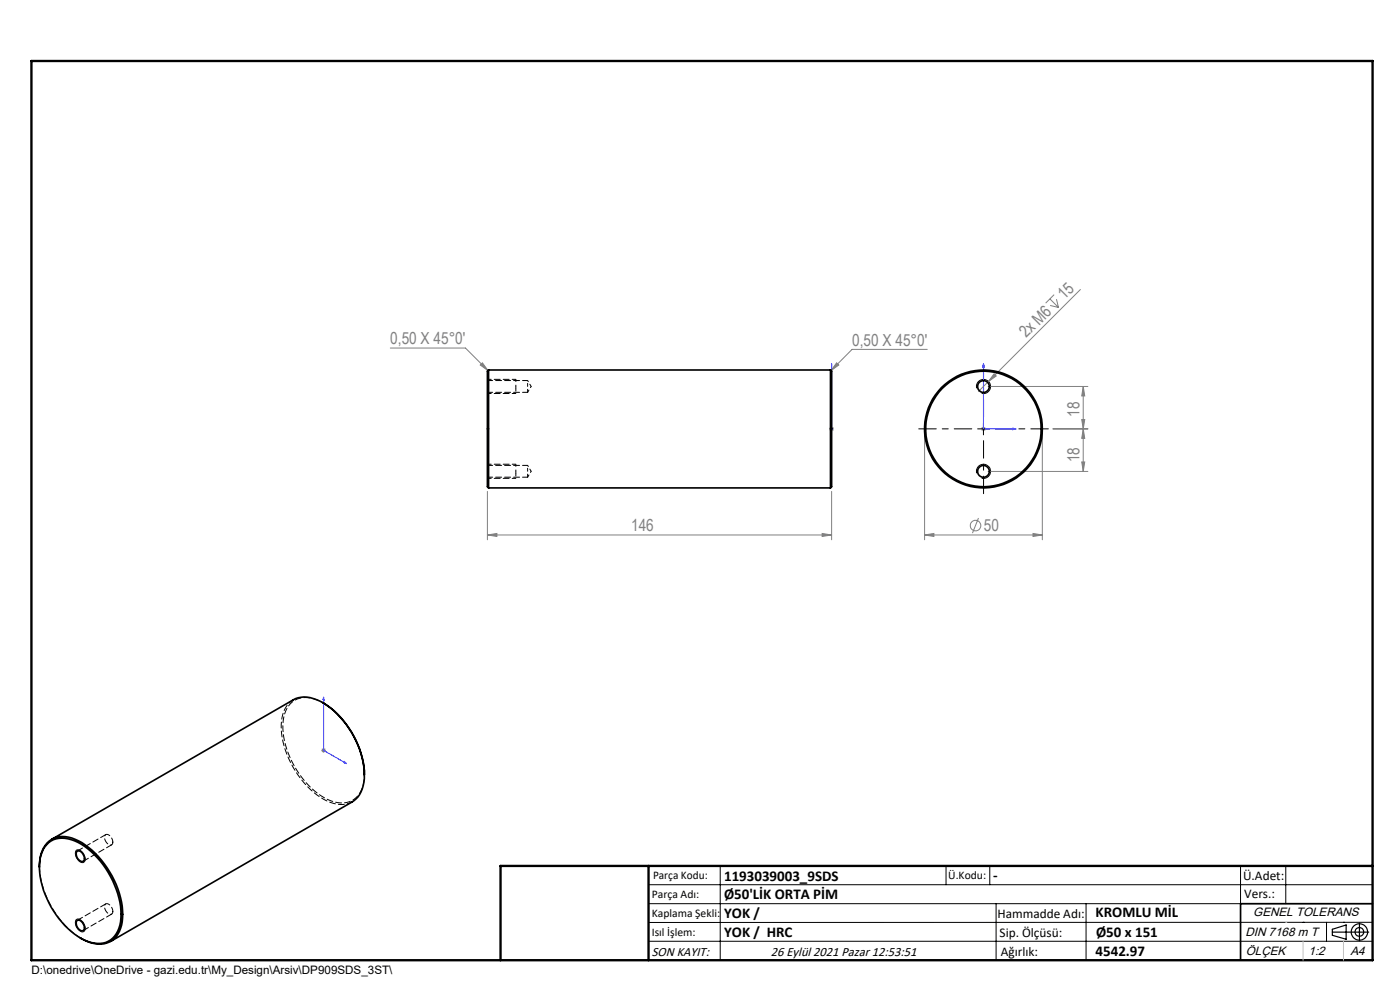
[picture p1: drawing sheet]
<svg xmlns="http://www.w3.org/2000/svg" width="297mm" height="210mm" viewBox="0 0 297 210" stroke-linecap="round" stroke-linejoin="round" font-family="sans-serif">
<g fill="none" stroke="#808080" stroke-width=".21">
<path d="M82.8 73.8h15.9l4.8 4.8M101.9 77.4l.4-.4 1.2 1.6zM177.5 77l.4 .4-1.6 1.2zM196.7 74.1h-15.9l-4.5 4.5M210.9 79.3l.4 .5-1.6 1.1zM222.7 63.4l1.8 1.8M222.8 64.8l1.7 .4M223.6 62.5l-1.8 1.8M224.1 63.5l.4 1.7M229.2 61.4l-21.6 21.6M175.9 91h1M176.1 90.6l.7 .7"/>
<path d="M176.4 90.5v1M176.8 90.6l-.7 .7M196.1 92v22.5M208.1 91h1M208.3 90.6l.7 .7M208.6 90.5v1M209 90.6l-.7 .7M209.6 82h21.2M221.1 92v22.5M223.4 91h7.4M229.5 89h.6l-.3 2zM229.5 98h.6l-.3 2z"/>
<path d="M229.8 82v18M229.8 82l.3 2h-.6zM229.8 91l.3 2h-.6zM103.4 113.5l2-.3v.6zM103.4 113.5h73M103.4 104.2v10.3M174.4 113.2l2 .3-2 .3zM176.4 104.2v10.3M196.1 113.5l2-.3v.6zM196.1 113.5h25M207.6 109.9l-1.3 3.2M209.6 100h21.2"/>
<path d="M219.1 113.2l2 .3-2 .3zM68.2 159.2h.9M68.3 158.8l.7 .7M68.7 158.7v1M69 158.8l-.7 .7"/>
<circle cx="207" cy="111.5" r="1.12"/>
</g>
<g fill="none" stroke="#000" stroke-width=".21">
<path d="M207.2 82.4a1.49 1.49 0 0 1 1.3-1.9 1.49 1.49 0 0 1 1.6 1.6 1.49 1.49 0 0 1-1.9 1.3M207.4 91h2.5M208.6 89.7v2.5M207.2 100.4a1.5 1.5 0 0 1 1.3-1.9 1.5 1.5 0 0 1 1.6 1.6 1.5 1.5 0 0 1-1.9 1.4M16.2 195a1.61 1.61 0 0 1 1.9 1.6 .77 .77 0 0 1-.4 1.1 .77 .77 0 0 1-1-.5 1.74 1.74 0 0 1-.5-2.2zM16.2 180.3a1.78 1.78 0 0 1 1.9 2.2 .74 .74 0 0 1-.7 .5 .74 .74 0 0 1-.7-.4 1.79 1.79 0 0 1-.5-2.3zM137.6 187.7h153.6M137.6 191.7h153.6M137.6 199.7h153.6M152.8 183.7v20M200.7 183.7v4M210 183.7v4"/>
<path d="M211.3 191.7v12M230.4 191.7v12M263.2 183.7v20M272.8 183.7v8M276.4 195.6h.1M281.4 195.6v4.1M285 195.6h.1M291.2 195.6l-153.6 .1"/>
</g>
<path d="M109.4 82.3v1.2M109.4 100.3v1.2" fill="none" stroke="#000" stroke-width=".21" stroke-dasharray="1.3 .6" stroke-dashoffset=".6" stroke-linecap="butt"/>
<path d="M109.4 98.5v1.5M109.4 80.5v1.5" fill="none" stroke="#000" stroke-width=".21" stroke-dasharray="1.3 .6" stroke-dashoffset=".8" stroke-linecap="butt"/>
<g fill="none" stroke="#000" stroke-width=".25">
<path d="M282.6 197.7h7.8M282.6 197.1l3-.9v3l-3-.8zM288.4 195.8v3.8M106.2 203.7h185"/>
<circle cx="288.4" cy="197.7" r="1.74"/>
<circle cx="288.4" cy="197.7" r=".93"/>
</g>
<path d="M176.4 77.2v.6v-.6M176.4 77.2v13.8M208.6 77.2l.2 .6h-.3zM208.6 77.2v13.8h6.9M176.4 90.8v.3zM176.4 91h.1M214.8 90.8l.7 .2-.7 .1zM68.7 147.9l.1 .6-.3-.1zM68.7 147.9v11.3l4.8 2.8M73.1 161.6l.4 .4-.4-.2z" fill="none" stroke="#00f" stroke-width=".21"/>
<path d="M206.2 91h-11.3M208.7 88.5v-11.3M208.7 93.5v11.2M211.2 91h11.2" fill="none" stroke="#000" stroke-width=".21" stroke-dasharray="15.2 1.3 1.3 1.3" stroke-dashoffset="11.5"/>
<path d="M103.4 83.5h6M109.4 98.5h-6M109.4 80.5h-6M103.4 101.5h6" fill="none" stroke="#000" stroke-width=".21" stroke-dasharray="1.3 .6" stroke-dashoffset=".5"/>
<path d="M109.4 100v.3M109.4 82v.3" fill="none" stroke="#000" stroke-width=".21" stroke-dasharray="1.3 .6"/>
<path d="M291.2 191.7h-28v12" fill="none" stroke="#000" stroke-width=".35"/>
<path d="M6.7 12.9h284.5v190.8h-284.5zM137.6 183.7v20M291.2 183.7h-185v20" fill="none" stroke="#000" stroke-width=".5"/>
<path d="M276.4 199.7v4M285 199.7v4" fill="none" stroke="#c0c0c0" stroke-width=".21"/>
<path d="M272.8 195.6h.1" fill="none" stroke="#c0c0c0" stroke-width=".25"/>
<g fill="#00f">
<path d="M214.8 90.8l.7 .2-.7 .1zM208.6 77.2l.2 .6h-.3z"/>
<path d="M73.1 161.6l.4 .4-.4-.2zM68.7 147.9l.1 .6-.3-.1z"/>
<path d="M176.4 90.8v.3zM176.4 77.2v.6z"/>
</g>
<g fill="#808080">
<path d="M210.9 79.3l.4 .5-1.6 1.1z"/>
<path d="M196.1 113.5l2-.3v.6zM219.1 113.2l2 .3-2 .3zM103.4 113.5l2-.3v.6zM174.4 113.2l2 .3-2 .3zM101.9 77.4l.4-.4 1.2 1.6zM177.5 77l.4 .4-1.6 1.2z"/>
<path d="M229.8 82l.3 2h-.6zM229.5 89h.6l-.3 2zM229.8 91l.3 2h-.6zM229.5 98h.6l-.3 2z"/>
</g>
<g fill="none" stroke="#000" stroke-width=".35">
<path d="M103.6 78.5v25M103.6 78.5l-.2 .2v24.5l.2 .3M103.6 78.5h72.6M176.2 78.5v25M176.2 78.5l.2 .2v24.5l-.2 .3M103.6 103.5h72.6M68.5 149a19 19 0 0 1 8.8 15.4M9.9 179.1a5 5 0 0 1 5.9-.7 18.2 18.2 0 0 1 9.4 12.1 9.6 9.6 0 0 1-.9 8.1 4.8 4.8 0 0 1-5.7 1.1 17.2 17.2 0 0 1-9-10 12.7 12.7 0 0 1-.6-9l.2-.6zM77.3 164.4a19.2 19.2 0 0 0-9.4-15.6 6 6 0 0 0-5.7-.4l-51.2 29.6M77.3 164.4a6.2 6.2 0 0 1-2.6 5.7l-51.2 29.6M8.4 184a6.3 6.3 0 0 1 3-6.2 7.1 7.1 0 0 1 6.7 1.4 19.2 19.2 0 0 1 7.9 15.6 5.4 5.4 0 0 1-3.9 5.4 7.4 7.4 0 0 1-5.1-1.2M16.3 180.6a1.04 1.04 0 0 1 1.5 .9 .68 .68 0 0 1 0 1 .68 .68 0 0 1-1-.1l-.5-.7z"/>
<path d="M16.4 195.2a1.46 1.46 0 0 1 1.2 2.2 1.46 1.46 0 0 1-1.2-2.2z"/>
<circle cx="208.6" cy="91" r="12.2"/>
<circle cx="208.6" cy="91" r="12.5"/>
<circle cx="208.6" cy="82" r="1.26"/>
<circle cx="208.6" cy="100" r="1.26"/>
</g>
<path d="M111.9 82v-1.3M111.9 83.2v-1.2M111.9 100v-1.3M111.9 101.2v-1.2" fill="none" stroke="#000" stroke-width=".21" stroke-dasharray="1.3 .6" stroke-dashoffset=".6"/>
<path d="M111.9 83.2l.8-1.2M112.7 82l-.8-1.3M112.7 100l-.8-1.3M111.9 101.2l.8-1.2M77.3 164.1a5.8 5.8 0 0 1-3.2 6 7.5 7.5 0 0 1-6.7-1.8 19.2 19.2 0 0 1-7.4-14.6 5.5 5.5 0 0 1 3.5-5.6 6.9 6.9 0 0 1 5.2 1" fill="none" stroke="#000" stroke-width=".21" stroke-dasharray="1.3 .6" stroke-dashoffset=".7"/>
<path d="M103.4 83.2h8.5M111.9 80.7h-8.5M111.9 98.7h-8.5M103.4 101.2h8.5" fill="none" stroke="#000" stroke-width=".21" stroke-dasharray="1.3 .6" stroke-dashoffset=".2"/>
<path d="M22.4 177l-6 3.5M17.2 199a19.5 19.5 0 0 1-8.8-15.3M17.7 182.7l6-3.5M17.7 197.4l6-3.5M22.4 191.7l-6 3.5" fill="none" stroke="#000" stroke-width=".21" stroke-dasharray="1.3 .6"/>
<path d="M62.2 148.4a6 6 0 0 0-2.5 5.3 19.2 19.2 0 0 0 9.7 16.2 5.8 5.8 0 0 0 5.3 .2" fill="none" stroke="#000" stroke-width=".21" stroke-dasharray="1.3 .6" stroke-dashoffset=".1"/>
<path d="M23.9 178.6a1.53 1.53 0 0 0-1.5-1.6 1.44 1.44 0 0 0 1.3 2.2l.2-.6M23.9 193.3a1.53 1.53 0 0 0-1.5-1.6 1.44 1.44 0 0 0 1.3 2.2l.2-.6" fill="none" stroke="#000" stroke-width=".21" stroke-dasharray="1.3 .6" stroke-dashoffset=".3"/>
<g font-size="3.5" fill="#808080">
<text x="225.8" y="63.7" transform="rotate(-45 225.8 63.7)">15</text>
<text x="217.7" y="71.8" transform="rotate(-45 217.7 71.8)">2x M6</text>
<text x="82.8" y="73">0,50 X 45°0'</text>
<text x="180.8" y="73.3">0,50 X 45°0'</text>
<text x="229" y="88.4" transform="rotate(-90 229 88.4)">18</text>
<text x="229" y="98" transform="rotate(-90 229 98)">18</text>
<text x="133.9" y="112.7">146</text>
<text x="208.7" y="112.7">50</text>
</g>
<g font-size="3.2">
<text x="153.6" y="186.8">1193039003_9SDS</text>
<text x="153.6" y="190.8">Ø50'LİK ORTA PİM</text>
<text x="210.7" y="186.6">-</text>
<text x="153.6" y="194.8">YOK /</text>
<text x="232.4" y="194.5">KROMLU MİL</text>
<text x="153.6" y="198.8">YOK / HRC</text>
<text x="232.4" y="202.8">4542.97</text>
<text x="232.5" y="198.8">Ø50 x 151</text>
</g>
<g font-size="2.8">
<text x="263.7" y="186.7">Ü.Adet:</text>
<text x="263.9" y="190.5">Vers.:</text>
<text x="211.6" y="194.8">Hammadde Adı:</text>
<text x="138.3" y="202.8">SON KAYIT:</text>
<text x="163.6" y="202.8">26 Eylül 2021 Pazar 12:53:51</text>
<text x="212.1" y="198.7">Sip. Ölçüsü:</text>
<text x="212.3" y="202.7">Ağırlık:</text>
</g>
<g font-size="2.6">
<text x="265.9" y="194.4">GENEL TOLERANS</text>
<text x="264.2" y="198.5">DIN 7168 m T</text>
<text x="264.3" y="202.6">ÖLÇEK</text>
<text x="277.6" y="202.6">1:2</text>
<text x="286.5" y="202.6">A4</text>
</g>
<g font-size="2.5">
<text x="138.3" y="190.5">Parça Adı:</text>
<text x="138.5" y="186.5">Parça Kodu:</text>
<text x="201.2" y="186.5">Ü.Kodu:</text>
<text x="138.3" y="194.5">Kaplama Şekli:</text>
<text x="138.3" y="198.6">Isıl İşlem:</text>
<text x="6.7" y="206.7">D:\onedrive\OneDrive - gazi.edu.tr\My_Design\Arsiv\DP909SDS_3ST\</text>
</g>
</svg>
